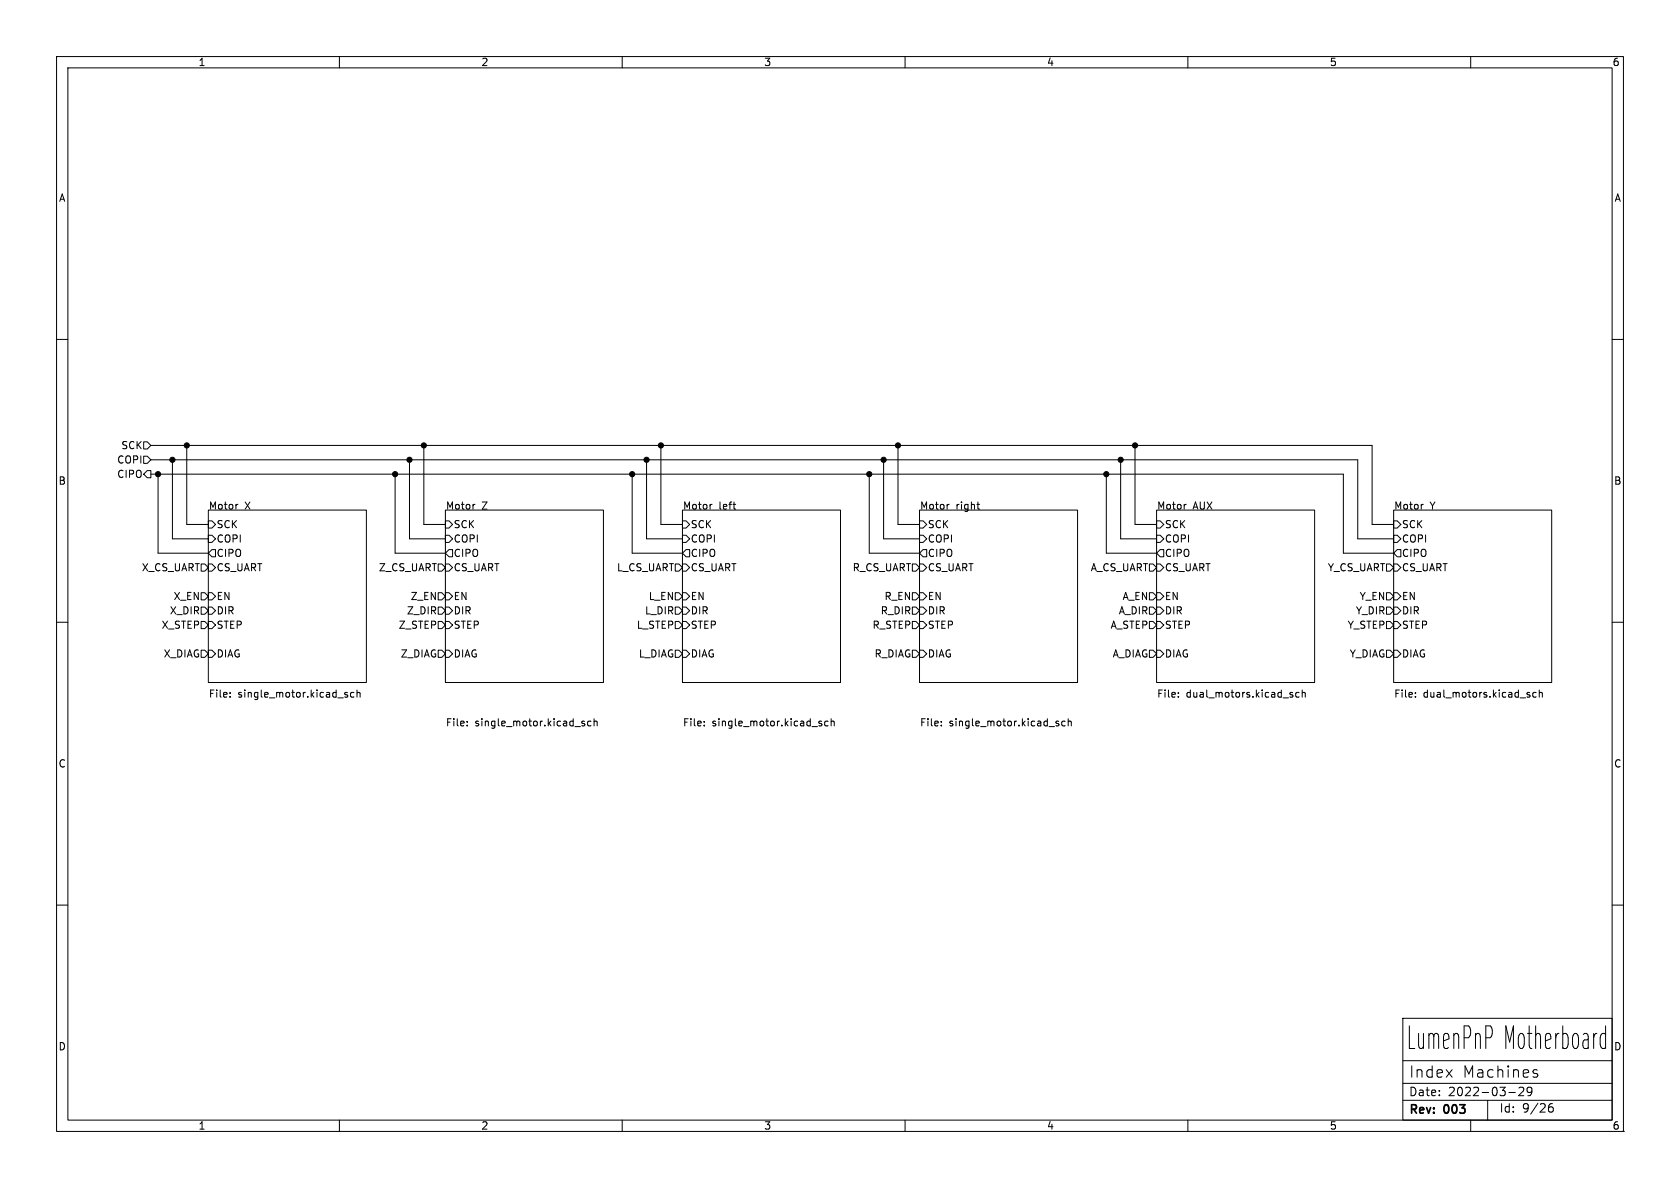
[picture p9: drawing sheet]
(kicad_sch
 (version 20231120)
 (generator "eeschema")
 (generator_version "8.0")
 (paper "A4")
 (title_block
  (title "LumenPnP Motherboard")
  (date "2022-03-29")
  (rev "003")
  (company "Opulo"))
 (lib_symbols)
 (junction
  (at 114.3 81.28)
  (diameter 0)
  (color 0 0 0 0))
 (junction
  (at 153.67 83.82)
  (diameter 0)
  (color 0 0 0 0))
 (junction
  (at 195.58 83.82)
  (diameter 0)
  (color 0 0 0 0))
 (junction
  (at 72.39 81.28)
  (diameter 0)
  (color 0 0 0 0))
 (junction
  (at 30.48 81.28)
  (diameter 0)
  (color 0 0 0 0))
 (junction
  (at 198.12 81.28)
  (diameter 0)
  (color 0 0 0 0))
 (junction
  (at 74.93 78.74)
  (diameter 0)
  (color 0 0 0 0))
 (junction
  (at 156.21 81.28)
  (diameter 0)
  (color 0 0 0 0))
 (junction
  (at 158.75 78.74)
  (diameter 0)
  (color 0 0 0 0))
 (junction
  (at 33.02 78.74)
  (diameter 0)
  (color 0 0 0 0))
 (junction
  (at 116.84 78.74)
  (diameter 0)
  (color 0 0 0 0))
 (junction
  (at 200.66 78.74)
  (diameter 0)
  (color 0 0 0 0))
 (junction
  (at 27.94 83.82)
  (diameter 0)
  (color 0 0 0 0))
 (junction
  (at 69.85 83.82)
  (diameter 0)
  (color 0 0 0 0))
 (junction
  (at 111.76 83.82)
  (diameter 0)
  (color 0 0 0 0))
 (wire
  (pts (xy 116.84 92.71) (xy 116.84 78.74))
  (stroke (width 0) (type default)))
 (wire
  (pts (xy 158.75 78.74) (xy 200.66 78.74))
  (stroke (width 0) (type default)))
 (wire
  (pts (xy 69.85 83.82) (xy 111.76 83.82))
  (stroke (width 0) (type default)))
 (wire
  (pts (xy 33.02 78.74) (xy 26.67 78.74))
  (stroke (width 0) (type default)))
 (wire
  (pts (xy 116.84 78.74) (xy 158.75 78.74))
  (stroke (width 0) (type default)))
 (wire
  (pts (xy 72.39 95.25) (xy 72.39 81.28))
  (stroke (width 0) (type default)))
 (wire
  (pts (xy 78.74 92.71) (xy 74.93 92.71))
  (stroke (width 0) (type default)))
 (wire
  (pts (xy 242.57 78.74) (xy 200.66 78.74))
  (stroke (width 0) (type default)))
 (wire
  (pts (xy 158.75 92.71) (xy 158.75 78.74))
  (stroke (width 0) (type default)))
 (wire
  (pts (xy 198.12 95.25) (xy 198.12 81.28))
  (stroke (width 0) (type default)))
 (wire
  (pts (xy 120.65 95.25) (xy 114.3 95.25))
  (stroke (width 0) (type default)))
 (wire
  (pts (xy 74.93 92.71) (xy 74.93 78.74))
  (stroke (width 0) (type default)))
 (wire
  (pts (xy 78.74 97.79) (xy 69.85 97.79))
  (stroke (width 0) (type default)))
 (wire
  (pts (xy 120.65 92.71) (xy 116.84 92.71))
  (stroke (width 0) (type default)))
 (wire
  (pts (xy 162.56 97.79) (xy 153.67 97.79))
  (stroke (width 0) (type default)))
 (wire
  (pts (xy 36.83 92.71) (xy 33.02 92.71))
  (stroke (width 0) (type default)))
 (wire
  (pts (xy 153.67 97.79) (xy 153.67 83.82))
  (stroke (width 0) (type default)))
 (wire
  (pts (xy 195.58 97.79) (xy 195.58 83.82))
  (stroke (width 0) (type default)))
 (wire
  (pts (xy 204.47 95.25) (xy 198.12 95.25))
  (stroke (width 0) (type default)))
 (wire
  (pts (xy 153.67 83.82) (xy 195.58 83.82))
  (stroke (width 0) (type default)))
 (wire
  (pts (xy 36.83 95.25) (xy 30.48 95.25))
  (stroke (width 0) (type default)))
 (wire
  (pts (xy 30.48 81.28) (xy 72.39 81.28))
  (stroke (width 0) (type default)))
 (wire
  (pts (xy 78.74 95.25) (xy 72.39 95.25))
  (stroke (width 0) (type default)))
 (wire
  (pts (xy 33.02 92.71) (xy 33.02 78.74))
  (stroke (width 0) (type default)))
 (wire
  (pts (xy 246.38 95.25) (xy 240.03 95.25))
  (stroke (width 0) (type default)))
 (wire
  (pts (xy 156.21 95.25) (xy 156.21 81.28))
  (stroke (width 0) (type default)))
 (wire
  (pts (xy 114.3 95.25) (xy 114.3 81.28))
  (stroke (width 0) (type default)))
 (wire
  (pts (xy 114.3 81.28) (xy 156.21 81.28))
  (stroke (width 0) (type default)))
 (wire
  (pts (xy 204.47 92.71) (xy 200.66 92.71))
  (stroke (width 0) (type default)))
 (wire
  (pts (xy 120.65 97.79) (xy 111.76 97.79))
  (stroke (width 0) (type default)))
 (wire
  (pts (xy 242.57 92.71) (xy 242.57 78.74))
  (stroke (width 0) (type default)))
 (wire
  (pts (xy 240.03 95.25) (xy 240.03 81.28))
  (stroke (width 0) (type default)))
 (wire
  (pts (xy 111.76 83.82) (xy 153.67 83.82))
  (stroke (width 0) (type default)))
 (wire
  (pts (xy 200.66 92.71) (xy 200.66 78.74))
  (stroke (width 0) (type default)))
 (wire
  (pts (xy 36.83 97.79) (xy 27.94 97.79))
  (stroke (width 0) (type default)))
 (wire
  (pts (xy 69.85 97.79) (xy 69.85 83.82))
  (stroke (width 0) (type default)))
 (wire
  (pts (xy 27.94 83.82) (xy 26.67 83.82))
  (stroke (width 0) (type default)))
 (wire
  (pts (xy 240.03 81.28) (xy 198.12 81.28))
  (stroke (width 0) (type default)))
 (wire
  (pts (xy 162.56 92.71) (xy 158.75 92.71))
  (stroke (width 0) (type default)))
 (wire
  (pts (xy 30.48 95.25) (xy 30.48 81.28))
  (stroke (width 0) (type default)))
 (wire
  (pts (xy 156.21 81.28) (xy 198.12 81.28))
  (stroke (width 0) (type default)))
 (wire
  (pts (xy 237.49 97.79) (xy 237.49 83.82))
  (stroke (width 0) (type default)))
 (wire
  (pts (xy 237.49 83.82) (xy 195.58 83.82))
  (stroke (width 0) (type default)))
 (wire
  (pts (xy 204.47 97.79) (xy 195.58 97.79))
  (stroke (width 0) (type default)))
 (wire
  (pts (xy 246.38 92.71) (xy 242.57 92.71))
  (stroke (width 0) (type default)))
 (wire
  (pts (xy 246.38 97.79) (xy 237.49 97.79))
  (stroke (width 0) (type default)))
 (wire
  (pts (xy 30.48 81.28) (xy 26.67 81.28))
  (stroke (width 0) (type default)))
 (wire
  (pts (xy 27.94 83.82) (xy 69.85 83.82))
  (stroke (width 0) (type default)))
 (wire
  (pts (xy 33.02 78.74) (xy 74.93 78.74))
  (stroke (width 0) (type default)))
 (wire
  (pts (xy 74.93 78.74) (xy 116.84 78.74))
  (stroke (width 0) (type default)))
 (wire
  (pts (xy 27.94 97.79) (xy 27.94 83.82))
  (stroke (width 0) (type default)))
 (wire
  (pts (xy 162.56 95.25) (xy 156.21 95.25))
  (stroke (width 0) (type default)))
 (wire
  (pts (xy 111.76 97.79) (xy 111.76 83.82))
  (stroke (width 0) (type default)))
 (wire
  (pts (xy 72.39 81.28) (xy 114.3 81.28))
  (stroke (width 0) (type default)))
 (hierarchical_label "X_DIR"
  (shape input)
  (at 36.83 107.95 180)
  (effects (font (size 1.27 1.27)) (justify right)))
 (hierarchical_label "Z_EN"
  (shape input)
  (at 78.74 105.41 180)
  (effects (font (size 1.27 1.27)) (justify right)))
 (hierarchical_label "Z_DIAG"
  (shape input)
  (at 78.74 115.57 180)
  (effects (font (size 1.27 1.27)) (justify right)))
 (hierarchical_label "Z_CS_UART"
  (shape input)
  (at 78.74 100.33 180)
  (effects (font (size 1.27 1.27)) (justify right)))
 (hierarchical_label "L_EN"
  (shape input)
  (at 120.65 105.41 180)
  (effects (font (size 1.27 1.27)) (justify right)))
 (hierarchical_label "Y_EN"
  (shape input)
  (at 246.38 105.41 180)
  (effects (font (size 1.27 1.27)) (justify right)))
 (hierarchical_label "A_DIAG"
  (shape input)
  (at 204.47 115.57 180)
  (effects (font (size 1.27 1.27)) (justify right)))
 (hierarchical_label "Z_STEP"
  (shape input)
  (at 78.74 110.49 180)
  (effects (font (size 1.27 1.27)) (justify right)))
 (hierarchical_label "A_EN"
  (shape input)
  (at 204.47 105.41 180)
  (effects (font (size 1.27 1.27)) (justify right)))
 (hierarchical_label "L_DIAG"
  (shape input)
  (at 120.65 115.57 180)
  (effects (font (size 1.27 1.27)) (justify right)))
 (hierarchical_label "L_CS_UART"
  (shape input)
  (at 120.65 100.33 180)
  (effects (font (size 1.27 1.27)) (justify right)))
 (hierarchical_label "Z_DIR"
  (shape input)
  (at 78.74 107.95 180)
  (effects (font (size 1.27 1.27)) (justify right)))
 (hierarchical_label "COPI"
  (shape input)
  (at 26.67 81.28 180)
  (effects (font (size 1.27 1.27)) (justify right)))
 (hierarchical_label "X_DIAG"
  (shape input)
  (at 36.83 115.57 180)
  (effects (font (size 1.27 1.27)) (justify right)))
 (hierarchical_label "R_EN"
  (shape input)
  (at 162.56 105.41 180)
  (effects (font (size 1.27 1.27)) (justify right)))
 (hierarchical_label "Y_DIAG"
  (shape input)
  (at 246.38 115.57 180)
  (effects (font (size 1.27 1.27)) (justify right)))
 (hierarchical_label "R_CS_UART"
  (shape input)
  (at 162.56 100.33 180)
  (effects (font (size 1.27 1.27)) (justify right)))
 (hierarchical_label "A_CS_UART"
  (shape input)
  (at 204.47 100.33 180)
  (effects (font (size 1.27 1.27)) (justify right)))
 (hierarchical_label "Y_STEP"
  (shape input)
  (at 246.38 110.49 180)
  (effects (font (size 1.27 1.27)) (justify right)))
 (hierarchical_label "X_STEP"
  (shape input)
  (at 36.83 110.49 180)
  (effects (font (size 1.27 1.27)) (justify right)))
 (hierarchical_label "R_DIR"
  (shape input)
  (at 162.56 107.95 180)
  (effects (font (size 1.27 1.27)) (justify right)))
 (hierarchical_label "X_EN"
  (shape input)
  (at 36.83 105.41 180)
  (effects (font (size 1.27 1.27)) (justify right)))
 (hierarchical_label "L_STEP"
  (shape input)
  (at 120.65 110.49 180)
  (effects (font (size 1.27 1.27)) (justify right)))
 (hierarchical_label "X_CS_UART"
  (shape input)
  (at 36.83 100.33 180)
  (effects (font (size 1.27 1.27)) (justify right)))
 (hierarchical_label "Y_CS_UART"
  (shape input)
  (at 246.38 100.33 180)
  (effects (font (size 1.27 1.27)) (justify right)))
 (hierarchical_label "L_DIR"
  (shape input)
  (at 120.65 107.95 180)
  (effects (font (size 1.27 1.27)) (justify right)))
 (hierarchical_label "CIPO"
  (shape output)
  (at 26.67 83.82 180)
  (effects (font (size 1.27 1.27)) (justify right)))
 (hierarchical_label "SCK"
  (shape input)
  (at 26.67 78.74 180)
  (effects (font (size 1.27 1.27)) (justify right)))
 (hierarchical_label "Y_DIR"
  (shape input)
  (at 246.38 107.95 180)
  (effects (font (size 1.27 1.27)) (justify right)))
 (hierarchical_label "A_STEP"
  (shape input)
  (at 204.47 110.49 180)
  (effects (font (size 1.27 1.27)) (justify right)))
 (hierarchical_label "R_STEP"
  (shape input)
  (at 162.56 110.49 180)
  (effects (font (size 1.27 1.27)) (justify right)))
 (hierarchical_label "A_DIR"
  (shape input)
  (at 204.47 107.95 180)
  (effects (font (size 1.27 1.27)) (justify right)))
 (hierarchical_label "R_DIAG"
  (shape input)
  (at 162.56 115.57 180)
  (effects (font (size 1.27 1.27)) (justify right)))
 (sheet
  (at 36.83 90.17)
  (size 27.94 30.48)
  (stroke (width 0) (type solid))
  (fill (color 0 0 0 0.0000))
  (property "Sheetname" "Motor X" (at 36.83 90.17 0) (effects (font (size 1.27 1.27)) (justify left bottom)))
  (property "Sheetfile" "single_motor.kicad_sch" (at 36.83 121.92 0) (effects (font (size 1.27 1.27)) (justify left top)))
  (pin "EN" input (at 36.83 105.41 180) (effects (font (size 1.27 1.27)) (justify left)))
  (pin "STEP" input (at 36.83 110.49 180) (effects (font (size 1.27 1.27)) (justify left)))
  (pin "DIR" input (at 36.83 107.95 180) (effects (font (size 1.27 1.27)) (justify left)))
  (pin "CIPO" output (at 36.83 97.79 180) (effects (font (size 1.27 1.27)) (justify left)))
  (pin "COPI" input (at 36.83 95.25 180) (effects (font (size 1.27 1.27)) (justify left)))
  (pin "SCK" input (at 36.83 92.71 180) (effects (font (size 1.27 1.27)) (justify left)))
  (pin "CS_UART" input (at 36.83 100.33 180) (effects (font (size 1.27 1.27)) (justify left)))
  (pin "DIAG" input (at 36.83 115.57 180) (effects (font (size 1.27 1.27)) (justify left))))
 (sheet
  (at 204.47 90.17)
  (size 27.94 30.48)
  (stroke (width 0) (type solid))
  (fill (color 0 0 0 0.0000))
  (property "Sheetname" "Motor AUX" (at 204.47 90.17 0) (effects (font (size 1.27 1.27)) (justify left bottom)))
  (property "Sheetfile" "dual_motors.kicad_sch" (at 204.47 121.92 0) (effects (font (size 1.27 1.27)) (justify left top)))
  (pin "CS_UART" input (at 204.47 100.33 180) (effects (font (size 1.27 1.27)) (justify left)))
  (pin "EN" input (at 204.47 105.41 180) (effects (font (size 1.27 1.27)) (justify left)))
  (pin "STEP" input (at 204.47 110.49 180) (effects (font (size 1.27 1.27)) (justify left)))
  (pin "DIR" input (at 204.47 107.95 180) (effects (font (size 1.27 1.27)) (justify left)))
  (pin "COPI" input (at 204.47 95.25 180) (effects (font (size 1.27 1.27)) (justify left)))
  (pin "SCK" input (at 204.47 92.71 180) (effects (font (size 1.27 1.27)) (justify left)))
  (pin "CIPO" output (at 204.47 97.79 180) (effects (font (size 1.27 1.27)) (justify left)))
  (pin "DIAG" input (at 204.47 115.57 180) (effects (font (size 1.27 1.27)) (justify left))))
 (sheet
  (at 78.74 90.17)
  (size 27.94 30.48)
  (stroke (width 0) (type solid))
  (fill (color 0 0 0 0.0000))
  (property "Sheetname" "Motor Z" (at 78.74 90.17 0) (effects (font (size 1.27 1.27)) (justify left bottom)))
  (property "Sheetfile" "single_motor.kicad_sch" (at 78.74 127 0) (effects (font (size 1.27 1.27)) (justify left top)))
  (pin "EN" input (at 78.74 105.41 180) (effects (font (size 1.27 1.27)) (justify left)))
  (pin "STEP" input (at 78.74 110.49 180) (effects (font (size 1.27 1.27)) (justify left)))
  (pin "DIR" input (at 78.74 107.95 180) (effects (font (size 1.27 1.27)) (justify left)))
  (pin "CIPO" output (at 78.74 97.79 180) (effects (font (size 1.27 1.27)) (justify left)))
  (pin "COPI" input (at 78.74 95.25 180) (effects (font (size 1.27 1.27)) (justify left)))
  (pin "SCK" input (at 78.74 92.71 180) (effects (font (size 1.27 1.27)) (justify left)))
  (pin "CS_UART" input (at 78.74 100.33 180) (effects (font (size 1.27 1.27)) (justify left)))
  (pin "DIAG" input (at 78.74 115.57 180) (effects (font (size 1.27 1.27)) (justify left))))
 (sheet
  (at 162.56 90.17)
  (size 27.94 30.48)
  (stroke (width 0) (type solid))
  (fill (color 0 0 0 0.0000))
  (property "Sheetname" "Motor right" (at 162.56 90.17 0) (effects (font (size 1.27 1.27)) (justify left bottom)))
  (property "Sheetfile" "single_motor.kicad_sch" (at 162.56 127 0) (effects (font (size 1.27 1.27)) (justify left top)))
  (pin "EN" input (at 162.56 105.41 180) (effects (font (size 1.27 1.27)) (justify left)))
  (pin "STEP" input (at 162.56 110.49 180) (effects (font (size 1.27 1.27)) (justify left)))
  (pin "DIR" input (at 162.56 107.95 180) (effects (font (size 1.27 1.27)) (justify left)))
  (pin "CIPO" output (at 162.56 97.79 180) (effects (font (size 1.27 1.27)) (justify left)))
  (pin "COPI" input (at 162.56 95.25 180) (effects (font (size 1.27 1.27)) (justify left)))
  (pin "SCK" input (at 162.56 92.71 180) (effects (font (size 1.27 1.27)) (justify left)))
  (pin "CS_UART" input (at 162.56 100.33 180) (effects (font (size 1.27 1.27)) (justify left)))
  (pin "DIAG" input (at 162.56 115.57 180) (effects (font (size 1.27 1.27)) (justify left))))
 (sheet
  (at 246.38 90.17)
  (size 27.94 30.48)
  (stroke (width 0) (type solid))
  (fill (color 0 0 0 0.0000))
  (property "Sheetname" "Motor Y" (at 246.38 90.17 0) (effects (font (size 1.27 1.27)) (justify left bottom)))
  (property "Sheetfile" "dual_motors.kicad_sch" (at 246.38 121.92 0) (effects (font (size 1.27 1.27)) (justify left top)))
  (pin "CIPO" output (at 246.38 97.79 180) (effects (font (size 1.27 1.27)) (justify left)))
  (pin "COPI" input (at 246.38 95.25 180) (effects (font (size 1.27 1.27)) (justify left)))
  (pin "CS_UART" input (at 246.38 100.33 180) (effects (font (size 1.27 1.27)) (justify left)))
  (pin "SCK" input (at 246.38 92.71 180) (effects (font (size 1.27 1.27)) (justify left)))
  (pin "EN" input (at 246.38 105.41 180) (effects (font (size 1.27 1.27)) (justify left)))
  (pin "STEP" input (at 246.38 110.49 180) (effects (font (size 1.27 1.27)) (justify left)))
  (pin "DIR" input (at 246.38 107.95 180) (effects (font (size 1.27 1.27)) (justify left)))
  (pin "DIAG" input (at 246.38 115.57 180) (effects (font (size 1.27 1.27)) (justify left))))
 (sheet
  (at 120.65 90.17)
  (size 27.94 30.48)
  (stroke (width 0) (type solid))
  (fill (color 0 0 0 0.0000))
  (property "Sheetname" "Motor left" (at 120.65 90.17 0) (effects (font (size 1.27 1.27)) (justify left bottom)))
  (property "Sheetfile" "single_motor.kicad_sch" (at 120.65 127 0) (effects (font (size 1.27 1.27)) (justify left top)))
  (pin "EN" input (at 120.65 105.41 180) (effects (font (size 1.27 1.27)) (justify left)))
  (pin "STEP" input (at 120.65 110.49 180) (effects (font (size 1.27 1.27)) (justify left)))
  (pin "DIR" input (at 120.65 107.95 180) (effects (font (size 1.27 1.27)) (justify left)))
  (pin "CIPO" output (at 120.65 97.79 180) (effects (font (size 1.27 1.27)) (justify left)))
  (pin "COPI" input (at 120.65 95.25 180) (effects (font (size 1.27 1.27)) (justify left)))
  (pin "SCK" input (at 120.65 92.71 180) (effects (font (size 1.27 1.27)) (justify left)))
  (pin "CS_UART" input (at 120.65 100.33 180) (effects (font (size 1.27 1.27)) (justify left)))
  (pin "DIAG" input (at 120.65 115.57 180) (effects (font (size 1.27 1.27)) (justify left)))))
